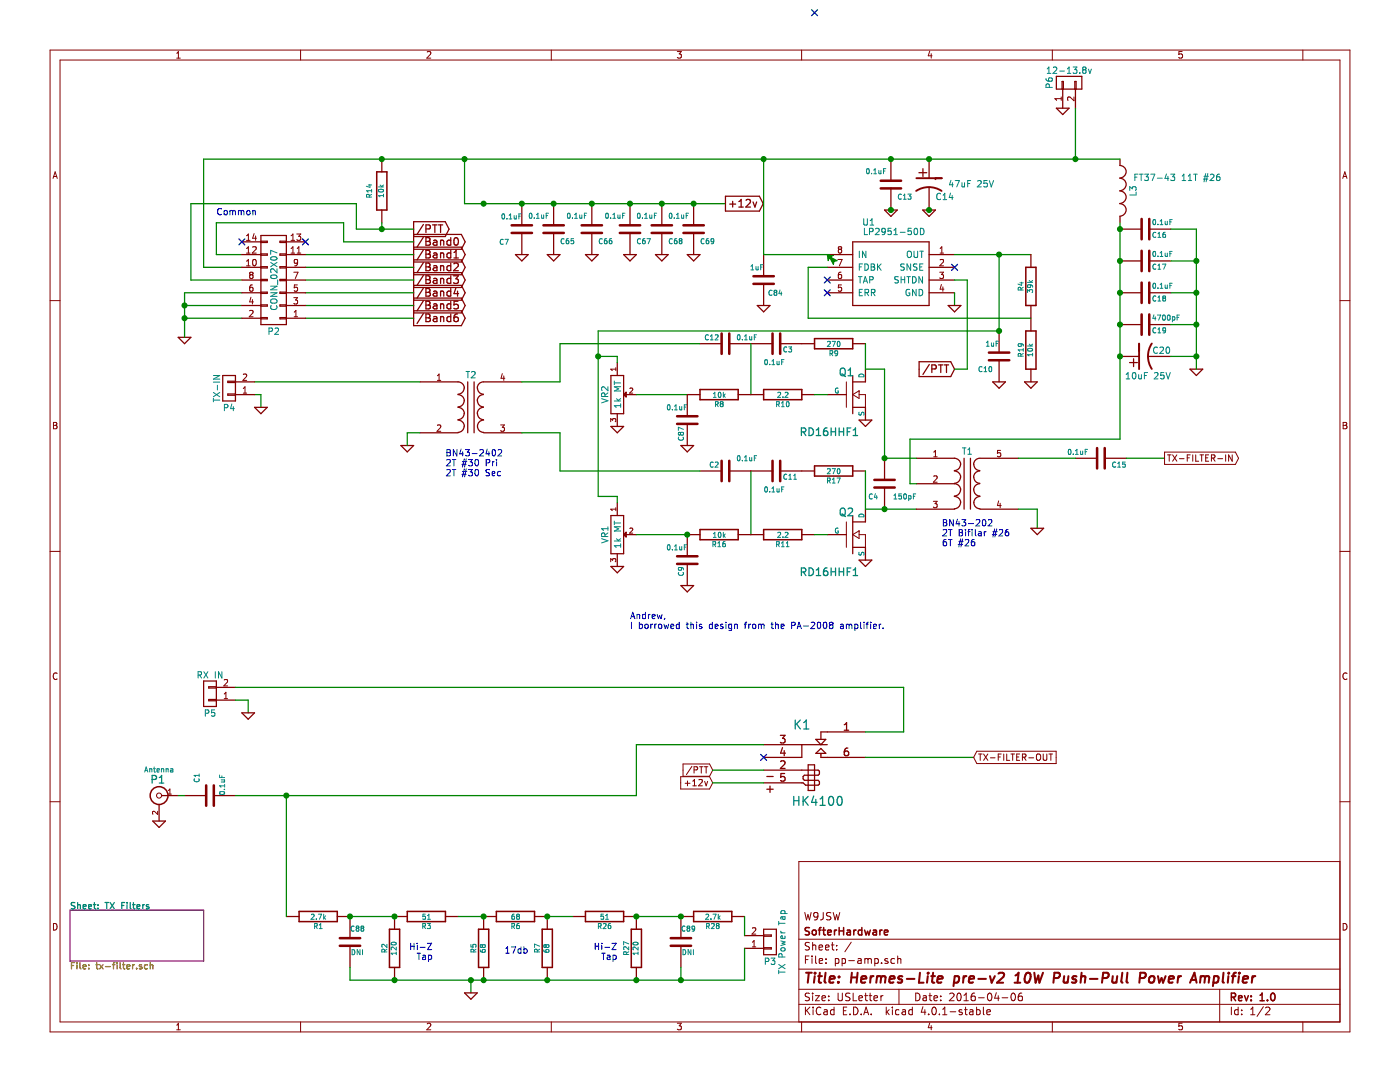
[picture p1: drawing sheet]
EESchema Schematic File Version 2
LIBS:amp-rescue
LIBS:power
LIBS:device
LIBS:transistors
LIBS:conn
LIBS:linear
LIBS:regul
LIBS:74xx
LIBS:cmos4000
LIBS:adc-dac
LIBS:memory
LIBS:xilinx
LIBS:microcontrollers
LIBS:dsp
LIBS:microchip
LIBS:analog_switches
LIBS:motorola
LIBS:texas
LIBS:intel
LIBS:audio
LIBS:interface
LIBS:digital-audio
LIBS:philips
LIBS:display
LIBS:cypress
LIBS:siliconi
LIBS:opto
LIBS:atmel
LIBS:contrib
LIBS:valves
LIBS:hermeslite
LIBS:pp-amp-cache
EELAYER 25 0
EELAYER END
$Descr USLetter 11000 8500
encoding utf-8
Sheet 1 2
Title "Hermes-Lite pre-v2 10W Push-Pull Power Amplifier"
Date "2016-04-06"
Rev "1.0"
Comp "SofterHardware"
Comment1 "W9JSW"
Comment2 ""
Comment3 ""
Comment4 ""
$EndDescr
$Comp
L R-RESCUE-amp R16
U 1 1
P 5650 4200
F 0 "R16" V 5730 4200 40  0000 C CNN
F 1 "10k" V 5657 4201 40  0000 C CNN
F 2 "Resistors_SMD:R_0805_HandSoldering" V 5580 4200 30  0001 C CNN
F 3 "" H 5650 4200 30  0000 C CNN
	1    5650 4200
	0    1    1    0   
$EndComp
$Comp
L GND-RESCUE-amp #PWR01
U 1 1
P 6800 4400
F 0 "#PWR01" H 6800 4400 30  0001 C CNN
F 1 "GND" H 6800 4330 30  0001 C CNN
F 2 "" H 6800 4400 60  0000 C CNN
F 3 "" H 6800 4400 60  0000 C CNN
	1    6800 4400
	1    0    0    -1  
$EndComp
$Comp
L BNC P1
U 1 1
P 1250 6250
F 0 "P1" H 1260 6370 60  0000 C CNN
F 1 "Antenna" H 1250 6450 40  0000 C CNN
F 2 "HERMESLITE:BNCRA" H 1250 6250 60  0001 C CNN
F 3 "" H 1250 6250 60  0000 C CNN
	1    1250 6250
	-1   0    0    -1  
$EndComp
Text GLabel 3250 2300 2    60   Output ~ 0
/Band4
$Comp
L CP1-RESCUE-amp C14
U 1 1
P 7300 1450
F 0 "C14" H 7350 1350 50  0000 L CNN
F 1 "47uF 25V" H 7450 1450 50  0000 L CNN
F 2 "Capacitors_Tantalum_SMD:TantalC_SizeD_EIA-7343_HandSoldering" H 7300 1450 60  0001 C CNN
F 3 "" H 7300 1450 60  0000 C CNN
	1    7300 1450
	1    0    0    -1  
$EndComp
$Comp
L GND-RESCUE-amp #PWR02
U 1 1
P 7300 1650
F 0 "#PWR02" H 7300 1650 30  0001 C CNN
F 1 "GND" H 7300 1580 30  0001 C CNN
F 2 "" H 7300 1650 60  0000 C CNN
F 3 "" H 7300 1650 60  0000 C CNN
	1    7300 1650
	1    0    0    -1  
$EndComp
$Comp
L C-RESCUE-amp C11
U 1 1
P 6100 3700
F 0 "C11" V 6150 3750 40  0000 L CNN
F 1 "0.1uF" V 6250 3600 40  0000 L CNN
F 2 "HERMESLITE:C_0805" H 6138 3550 30  0001 C CNN
F 3 "" H 6100 3700 60  0000 C CNN
	1    6100 3700
	0    1    1    0   
$EndComp
$Comp
L R-RESCUE-amp R17
U 1 1
P 6550 3700
F 0 "R17" V 6630 3700 40  0000 C CNN
F 1 "270" V 6557 3701 40  0000 C CNN
F 2 "Resistors_SMD:R_0805_HandSoldering" V 6480 3700 30  0001 C CNN
F 3 "" H 6550 3700 30  0000 C CNN
	1    6550 3700
	0    1    1    0   
$EndComp
$Comp
L RD16HHF1 Q2
U 1 1
P 6700 4200
F 0 "Q2" H 6710 4370 60  0000 R CNN
F 1 "RD16HHF1" H 6750 3900 60  0000 R CNN
F 2 "TO_SOT_Packages_THT:TO-220_Neutral123_Vertical" H 6700 4200 60  0001 C CNN
F 3 "" H 6700 4200 60  0000 C CNN
	1    6700 4200
	1    0    0    -1  
$EndComp
$Comp
L C-RESCUE-amp C9
U 1 1
P 5400 4400
F 0 "C9" V 5450 4450 40  0000 L CNN
F 1 "0.1uF" H 5400 4300 40  0000 L CNN
F 2 "HERMESLITE:C_0805" H 5438 4250 30  0001 C CNN
F 3 "" H 5400 4400 60  0000 C CNN
	1    5400 4400
	-1   0    0    1   
$EndComp
$Comp
L POT VR1
U 1 1
P 4850 4200
F 0 "VR1" H 4850 4100 50  0000 C CNN
F 1 "1k MT" H 4850 4200 50  0000 C CNN
F 2 "Potentiometers:Potentiometer_Bourns_3296W_3-8Zoll_Inline_ScrewUp" H 4850 4200 60  0001 C CNN
F 3 "" H 4850 4200 60  0000 C CNN
	1    4850 4200
	0    1    1    0   
$EndComp
$Comp
L GND-RESCUE-amp #PWR03
U 1 1
P 5400 4600
F 0 "#PWR03" H 5400 4600 30  0001 C CNN
F 1 "GND" H 5400 4530 30  0001 C CNN
F 2 "" H 5400 4600 60  0000 C CNN
F 3 "" H 5400 4600 60  0000 C CNN
	1    5400 4600
	1    0    0    -1  
$EndComp
$Comp
L GND-RESCUE-amp #PWR04
U 1 1
P 4850 4450
F 0 "#PWR04" H 4850 4450 30  0001 C CNN
F 1 "GND" H 4850 4380 30  0001 C CNN
F 2 "" H 4850 4450 60  0000 C CNN
F 3 "" H 4850 4450 60  0000 C CNN
	1    4850 4450
	1    0    0    -1  
$EndComp
$Comp
L INDUCTOR_SMALL L3
U 1 1
P 8800 1500
F 0 "L3" H 8800 1600 50  0000 C CNN
F 1 "FT37-43 11T #26" V 8700 1950 50  0000 C CNN
F 2 "Choke_Toroid_ThroughHole:Choke_Toroid_horizontal_Diameter3-5mm_Amidon-T12" H 8800 1500 60  0001 C CNN
F 3 "" H 8800 1500 60  0000 C CNN
	1    8800 1500
	0    1    1    0   
$EndComp
$Comp
L C-RESCUE-amp C17
U 1 1
P 9000 2050
F 0 "C17" V 9050 2100 40  0000 L CNN
F 1 "0.1uF" V 8950 2100 40  0000 L CNN
F 2 "HERMESLITE:C_0805" H 9038 1900 30  0001 C CNN
F 3 "" H 9000 2050 60  0000 C CNN
	1    9000 2050
	0    1    1    0   
$EndComp
$Comp
L C-RESCUE-amp C18
U 1 1
P 9000 2300
F 0 "C18" V 9050 2350 40  0000 L CNN
F 1 "0.1uF" V 8950 2350 40  0000 L CNN
F 2 "HERMESLITE:C_0805" H 9038 2150 30  0001 C CNN
F 3 "" H 9000 2300 60  0000 C CNN
	1    9000 2300
	0    1    1    0   
$EndComp
$Comp
L C-RESCUE-amp C19
U 1 1
P 9000 2550
F 0 "C19" V 9050 2600 40  0000 L CNN
F 1 "4700pF" V 8950 2600 40  0000 L CNN
F 2 "HERMESLITE:C_0805" H 9038 2400 30  0001 C CNN
F 3 "" H 9000 2550 60  0000 C CNN
	1    9000 2550
	0    1    1    0   
$EndComp
$Comp
L CP1-RESCUE-amp C20
U 1 1
P 9000 2800
F 0 "C20" V 9050 2600 50  0000 L CNN
F 1 "10uF 25V" V 8850 2600 50  0000 L CNN
F 2 "Capacitors_Tantalum_SMD:TantalC_SizeC_EIA-6032_HandSoldering" H 9000 2800 60  0001 C CNN
F 3 "" H 9000 2800 60  0000 C CNN
	1    9000 2800
	0    -1   -1   0   
$EndComp
$Comp
L GND-RESCUE-amp #PWR05
U 1 1
P 9400 2900
F 0 "#PWR05" H 9400 2900 30  0001 C CNN
F 1 "GND" H 9400 2830 30  0001 C CNN
F 2 "" H 9400 2900 60  0000 C CNN
F 3 "" H 9400 2900 60  0000 C CNN
	1    9400 2900
	1    0    0    -1  
$EndComp
Text Notes 7400 4300 0    50   ~ 0
BN43-202\n2T Bifilar #26\n6T #26
Text GLabel 7500 2900 0    60   Input ~ 0
/PTT
$Comp
L C-RESCUE-amp C10
U 1 1
P 7850 2800
F 0 "C10" H 7900 2900 40  0000 L CNN
F 1 "1uF" H 7850 2700 40  0000 L CNN
F 2 "HERMESLITE:C_0805" H 7888 2650 30  0001 C CNN
F 3 "" H 7850 2800 60  0000 C CNN
	1    7850 2800
	-1   0    0    1   
$EndComp
$Comp
L GND-RESCUE-amp #PWR06
U 1 1
P 7850 3000
F 0 "#PWR06" H 7850 3000 30  0001 C CNN
F 1 "GND" H 7850 2930 30  0001 C CNN
F 2 "" H 7850 3000 60  0000 C CNN
F 3 "" H 7850 3000 60  0000 C CNN
	1    7850 3000
	1    0    0    -1  
$EndComp
NoConn ~ 6400 100 
$Comp
L C-RESCUE-amp C15
U 1 1
P 8650 3600
F 0 "C15" V 8600 3400 40  0000 L CNN
F 1 "0.1uF" V 8700 3700 40  0000 L CNN
F 2 "HERMESLITE:C_0805" H 8688 3450 30  0001 C CNN
F 3 "" H 8650 3600 60  0000 C CNN
	1    8650 3600
	0    -1   -1   0   
$EndComp
Text GLabel 5600 6050 0    50   Input ~ 0
/PTT
$Comp
L C-RESCUE-amp C13
U 1 1
P 7000 1450
F 0 "C13" H 7050 1350 40  0000 L CNN
F 1 "0.1uF" H 6800 1550 40  0000 L CNN
F 2 "HERMESLITE:C_0805" H 7038 1300 30  0001 C CNN
F 3 "" H 7000 1450 60  0000 C CNN
	1    7000 1450
	1    0    0    -1  
$EndComp
$Comp
L GND-RESCUE-amp #PWR07
U 1 1
P 7000 1650
F 0 "#PWR07" H 7000 1650 30  0001 C CNN
F 1 "GND" H 7000 1580 30  0001 C CNN
F 2 "" H 7000 1650 60  0000 C CNN
F 3 "" H 7000 1650 60  0000 C CNN
	1    7000 1650
	1    0    0    -1  
$EndComp
$Comp
L C-RESCUE-amp C16
U 1 1
P 9000 1800
F 0 "C16" V 9050 1850 40  0000 L CNN
F 1 "0.1uF" V 8950 1850 40  0000 L CNN
F 2 "HERMESLITE:C_0805" H 9038 1650 30  0001 C CNN
F 3 "" H 9000 1800 60  0000 C CNN
	1    9000 1800
	0    1    1    0   
$EndComp
$Comp
L CONN_01X02 P6
U 1 1
P 8400 650
F 0 "P6" H 8400 800 50  0000 C CNN
F 1 "12-13.8v" V 8500 650 50  0000 C CNN
F 2 "Pin_Headers:Pin_Header_Straight_1x02" H 8400 650 60  0001 C CNN
F 3 "" H 8400 650 60  0000 C CNN
	1    8400 650 
	0    -1   -1   0   
$EndComp
$Comp
L GND-RESCUE-amp #PWR08
U 1 1
P 8350 850
F 0 "#PWR08" H 8350 850 30  0001 C CNN
F 1 "GND" H 8350 780 30  0001 C CNN
F 2 "" H 8350 850 60  0000 C CNN
F 3 "" H 8350 850 60  0000 C CNN
	1    8350 850 
	1    0    0    -1  
$EndComp
$Comp
L C-RESCUE-amp C1
U 1 1
P 1650 6250
F 0 "C1" H 1750 6350 40  0000 L CNN
F 1 "0.1uF" H 1650 6150 40  0000 L CNN
F 2 "HERMESLITE:C_0805" H 1688 6100 30  0001 C CNN
F 3 "" H 1650 6250 60  0000 C CNN
	1    1650 6250
	0    -1   -1   0   
$EndComp
Text GLabel 3250 1900 2    60   Output ~ 0
/Band0
Text GLabel 3250 2000 2    60   Output ~ 0
/Band1
Text GLabel 3250 2100 2    60   Output ~ 0
/Band2
Text GLabel 3250 2200 2    60   Output ~ 0
/Band3
Text GLabel 3250 2400 2    60   Output ~ 0
/Band5
Text GLabel 3250 1800 2    60   Output ~ 0
/PTT
$Comp
L CONN_01X02 P5
U 1 1
P 1650 5450
F 0 "P5" H 1650 5600 50  0000 C CNN
F 1 "RX IN" H 1650 5300 50  0000 C CNN
F 2 "Pin_Headers:Pin_Header_Straight_1x02" H 1650 5450 60  0001 C CNN
F 3 "" H 1650 5450 60  0000 C CNN
	1    1650 5450
	-1   0    0    1   
$EndComp
Connection ~ 7300 1650
Wire Wire Line
	6800 3700 6800 4000
Wire Wire Line
	5900 3700 5900 4200
Wire Wire Line
	5000 4200 5400 4200
Wire Wire Line
	6800 4000 7200 4000
Wire Wire Line
	8800 3450 8800 1750
Wire Wire Line
	9200 2050 9400 2050
Wire Wire Line
	9400 1800 9400 2900
Wire Wire Line
	9200 2800 9400 2800
Connection ~ 9400 2800
Wire Wire Line
	9200 2550 9400 2550
Connection ~ 9400 2550
Wire Wire Line
	9200 2300 9400 2300
Connection ~ 9400 2300
Connection ~ 8800 2050
Connection ~ 8800 2300
Connection ~ 8800 2550
Connection ~ 8800 2800
Connection ~ 7000 1650
Connection ~ 8800 1800
Wire Wire Line
	9200 1800 9400 1800
Connection ~ 9400 2050
Wire Wire Line
	8450 1250 8450 850 
Connection ~ 8450 1250
Connection ~ 5400 4200
Wire Wire Line
	8850 3600 9150 3600
$Comp
L HK4100 K1
U 1 1
P 6400 5800
F 0 "K1" H 6300 5900 70  0000 C CNN
F 1 "HK4100" H 6425 5300 70  0000 C CNN
F 2 "HERMESLITE:HK4100" H 6400 5800 60  0001 C CNN
F 3 "" H 6400 5800 60  0000 C CNN
	1    6400 5800
	1    0    0    -1  
$EndComp
Wire Wire Line
	6800 5950 7650 5950
Text GLabel 9150 3600 2    50   Output ~ 0
TX-FILTER-IN
Wire Wire Line
	5600 6050 6000 6050
Text GLabel 5600 6150 0    50   Input ~ 0
+12v
Wire Wire Line
	5600 6150 6000 6150
NoConn ~ 6000 5950
$Comp
L GND-RESCUE-amp #PWR09
U 1 1
P 1250 6450
F 0 "#PWR09" H 1250 6450 30  0001 C CNN
F 1 "GND" H 1250 6380 30  0001 C CNN
F 2 "" H 1250 6450 60  0000 C CNN
F 3 "" H 1250 6450 60  0000 C CNN
	1    1250 6450
	1    0    0    -1  
$EndComp
Text GLabel 7650 5950 2    50   Input ~ 0
TX-FILTER-OUT
Text GLabel 3250 2500 2    60   Output ~ 0
/Band6
$Sheet
S 550  7150 1050 400 
U 55CEFF1E
F0 "TX Filters" 50
F1 "tx-filter.sch" 50
$EndSheet
Connection ~ 7300 1250
Connection ~ 7000 1250
$Comp
L GND-RESCUE-amp #PWR010
U 1 1
P 1450 2650
F 0 "#PWR010" H 1450 2650 30  0001 C CNN
F 1 "GND" H 1450 2580 30  0001 C CNN
F 2 "" H 1450 2650 60  0000 C CNN
F 3 "" H 1450 2650 60  0000 C CNN
	1    1450 2650
	1    0    0    -1  
$EndComp
Wire Wire Line
	1850 5400 7100 5400
Wire Wire Line
	4700 2600 7850 2600
$Comp
L C-RESCUE-amp C7
U 1 1
P 4100 1800
F 0 "C7" H 4200 1900 40  0000 L CNN
F 1 "0.1uF" H 4100 1700 40  0000 L CNN
F 2 "HERMESLITE:C_0805" H 4138 1650 30  0001 C CNN
F 3 "" H 4100 1800 60  0000 C CNN
	1    4100 1800
	-1   0    0    1   
$EndComp
$Comp
L GND-RESCUE-amp #PWR011
U 1 1
P 4350 2000
F 0 "#PWR011" H 4350 2000 30  0001 C CNN
F 1 "GND" H 4350 1930 30  0001 C CNN
F 2 "" H 4350 2000 60  0000 C CNN
F 3 "" H 4350 2000 60  0000 C CNN
	1    4350 2000
	1    0    0    -1  
$EndComp
$Comp
L R-RESCUE-amp R1
U 1 1
P 2500 7200
F 0 "R1" V 2580 7200 40  0000 C CNN
F 1 "2.7k" V 2507 7201 40  0000 C CNN
F 2 "Resistors_SMD:R_0805_HandSoldering" V 2430 7200 30  0001 C CNN
F 3 "" H 2500 7200 30  0000 C CNN
	1    2500 7200
	0    1    1    0   
$EndComp
Wire Wire Line
	1400 6250 1450 6250
$Comp
L R-RESCUE-amp R2
U 1 1
P 3100 7450
F 0 "R2" V 3180 7450 40  0000 C CNN
F 1 "120" V 3107 7451 40  0000 C CNN
F 2 "Resistors_SMD:R_0805_HandSoldering" V 3030 7450 30  0001 C CNN
F 3 "" H 3100 7450 30  0000 C CNN
	1    3100 7450
	-1   0    0    1   
$EndComp
$Comp
L R-RESCUE-amp R3
U 1 1
P 3350 7200
F 0 "R3" V 3430 7200 40  0000 C CNN
F 1 "51" V 3357 7201 40  0000 C CNN
F 2 "Resistors_SMD:R_0805_HandSoldering" V 3280 7200 30  0001 C CNN
F 3 "" H 3350 7200 30  0000 C CNN
	1    3350 7200
	0    1    1    0   
$EndComp
$Comp
L R-RESCUE-amp R6
U 1 1
P 4050 7200
F 0 "R6" V 4130 7200 40  0000 C CNN
F 1 "68" V 4057 7201 40  0000 C CNN
F 2 "Resistors_SMD:R_0805_HandSoldering" V 3980 7200 30  0001 C CNN
F 3 "" H 4050 7200 30  0000 C CNN
	1    4050 7200
	0    1    1    0   
$EndComp
$Comp
L R-RESCUE-amp R5
U 1 1
P 3800 7450
F 0 "R5" V 3880 7450 40  0000 C CNN
F 1 "68" V 3807 7451 40  0000 C CNN
F 2 "Resistors_SMD:R_0805_HandSoldering" V 3730 7450 30  0001 C CNN
F 3 "" H 3800 7450 30  0000 C CNN
	1    3800 7450
	-1   0    0    1   
$EndComp
Wire Wire Line
	3600 7200 3800 7200
$Comp
L R-RESCUE-amp R7
U 1 1
P 4300 7450
F 0 "R7" V 4380 7450 40  0000 C CNN
F 1 "68" V 4307 7451 40  0000 C CNN
F 2 "Resistors_SMD:R_0805_HandSoldering" V 4230 7450 30  0001 C CNN
F 3 "" H 4300 7450 30  0000 C CNN
	1    4300 7450
	-1   0    0    1   
$EndComp
Text Notes 4150 7500 2    50   ~ 0
17db
Connection ~ 3100 7700
Wire Wire Line
	3700 7700 3700 7800
Connection ~ 3700 7700
$Comp
L GND-RESCUE-amp #PWR012
U 1 1
P 3700 7800
F 0 "#PWR012" H 3700 7800 30  0001 C CNN
F 1 "GND" H 3700 7730 30  0001 C CNN
F 2 "" H 3700 7800 60  0000 C CNN
F 3 "" H 3700 7800 60  0000 C CNN
	1    3700 7800
	1    0    0    -1  
$EndComp
Wire Wire Line
	2000 3100 2050 3100
Wire Wire Line
	2050 3100 2050 3200
$Comp
L GND-RESCUE-amp #PWR013
U 1 1
P 2050 3200
F 0 "#PWR013" H 2050 3200 30  0001 C CNN
F 1 "GND" H 2050 3130 30  0001 C CNN
F 2 "" H 2050 3200 60  0000 C CNN
F 3 "" H 2050 3200 60  0000 C CNN
	1    2050 3200
	1    0    0    -1  
$EndComp
Wire Wire Line
	1850 5500 1950 5500
Wire Wire Line
	1950 5500 1950 5600
$Comp
L GND-RESCUE-amp #PWR014
U 1 1
P 1950 5600
F 0 "#PWR014" H 1950 5600 30  0001 C CNN
F 1 "GND" H 1950 5530 30  0001 C CNN
F 2 "" H 1950 5600 60  0000 C CNN
F 3 "" H 1950 5600 60  0000 C CNN
	1    1950 5600
	1    0    0    -1  
$EndComp
Wire Wire Line
	6800 5750 7100 5750
Wire Wire Line
	6000 5850 5000 5850
Connection ~ 2250 6250
Text Notes 1700 1700 0    50   ~ 0
Common
Text Notes 3400 7550 2    50   ~ 0
Hi-Z\nTap
Connection ~ 7850 2600
$Comp
L C-RESCUE-amp C66
U 1 1
P 4650 1800
F 0 "C66" H 4700 1700 40  0000 L CNN
F 1 "0.1uF" H 4450 1900 40  0000 L CNN
F 2 "HERMESLITE:C_0805" H 4688 1650 30  0001 C CNN
F 3 "" H 4650 1800 60  0000 C CNN
	1    4650 1800
	1    0    0    -1  
$EndComp
$Comp
L C-RESCUE-amp C67
U 1 1
P 4950 1800
F 0 "C67" H 5000 1700 40  0000 L CNN
F 1 "0.1uF" H 4750 1900 40  0000 L CNN
F 2 "HERMESLITE:C_0805" H 4988 1650 30  0001 C CNN
F 3 "" H 4950 1800 60  0000 C CNN
	1    4950 1800
	1    0    0    -1  
$EndComp
$Comp
L C-RESCUE-amp C68
U 1 1
P 5200 1800
F 0 "C68" H 5250 1700 40  0000 L CNN
F 1 "0.1uF" H 5000 1900 40  0000 L CNN
F 2 "HERMESLITE:C_0805" H 5238 1650 30  0001 C CNN
F 3 "" H 5200 1800 60  0000 C CNN
	1    5200 1800
	1    0    0    -1  
$EndComp
$Comp
L C-RESCUE-amp C65
U 1 1
P 4350 1800
F 0 "C65" H 4400 1700 40  0000 L CNN
F 1 "0.1uF" H 4150 1900 40  0000 L CNN
F 2 "HERMESLITE:C_0805" H 4388 1650 30  0001 C CNN
F 3 "" H 4350 1800 60  0000 C CNN
	1    4350 1800
	1    0    0    -1  
$EndComp
$Comp
L GND-RESCUE-amp #PWR015
U 1 1
P 6000 2400
F 0 "#PWR015" H 6000 2400 30  0001 C CNN
F 1 "GND" H 6000 2330 30  0001 C CNN
F 2 "" H 6000 2400 60  0000 C CNN
F 3 "" H 6000 2400 60  0000 C CNN
	1    6000 2400
	1    0    0    -1  
$EndComp
$Comp
L GND-RESCUE-amp #PWR016
U 1 1
P 4650 2000
F 0 "#PWR016" H 4650 2000 30  0001 C CNN
F 1 "GND" H 4650 1930 30  0001 C CNN
F 2 "" H 4650 2000 60  0000 C CNN
F 3 "" H 4650 2000 60  0000 C CNN
	1    4650 2000
	1    0    0    -1  
$EndComp
$Comp
L GND-RESCUE-amp #PWR017
U 1 1
P 4950 2000
F 0 "#PWR017" H 4950 2000 30  0001 C CNN
F 1 "GND" H 4950 1930 30  0001 C CNN
F 2 "" H 4950 2000 60  0000 C CNN
F 3 "" H 4950 2000 60  0000 C CNN
	1    4950 2000
	1    0    0    -1  
$EndComp
$Comp
L GND-RESCUE-amp #PWR018
U 1 1
P 5200 2000
F 0 "#PWR018" H 5200 2000 30  0001 C CNN
F 1 "GND" H 5200 1930 30  0001 C CNN
F 2 "" H 5200 2000 60  0000 C CNN
F 3 "" H 5200 2000 60  0000 C CNN
	1    5200 2000
	1    0    0    -1  
$EndComp
$Comp
L C-RESCUE-amp C69
U 1 1
P 5450 1800
F 0 "C69" H 5500 1700 40  0000 L CNN
F 1 "0.1uF" H 5250 1900 40  0000 L CNN
F 2 "HERMESLITE:C_0805" H 5488 1650 30  0001 C CNN
F 3 "" H 5450 1800 60  0000 C CNN
	1    5450 1800
	1    0    0    -1  
$EndComp
$Comp
L GND-RESCUE-amp #PWR019
U 1 1
P 5450 2000
F 0 "#PWR019" H 5450 2000 30  0001 C CNN
F 1 "GND" H 5450 1930 30  0001 C CNN
F 2 "" H 5450 2000 60  0000 C CNN
F 3 "" H 5450 2000 60  0000 C CNN
	1    5450 2000
	1    0    0    -1  
$EndComp
$Comp
L R-RESCUE-amp R26
U 1 1
P 4750 7200
F 0 "R26" V 4830 7200 40  0000 C CNN
F 1 "51" V 4757 7201 40  0000 C CNN
F 2 "Resistors_SMD:R_0805_HandSoldering" V 4680 7200 30  0001 C CNN
F 3 "" H 4750 7200 30  0000 C CNN
	1    4750 7200
	0    1    1    0   
$EndComp
$Comp
L R-RESCUE-amp R27
U 1 1
P 5000 7450
F 0 "R27" V 5080 7450 40  0000 C CNN
F 1 "120" V 5007 7451 40  0000 C CNN
F 2 "Resistors_SMD:R_0805_HandSoldering" V 4930 7450 30  0001 C CNN
F 3 "" H 5000 7450 30  0000 C CNN
	1    5000 7450
	-1   0    0    1   
$EndComp
$Comp
L R-RESCUE-amp R28
U 1 1
P 5600 7200
F 0 "R28" V 5680 7200 40  0000 C CNN
F 1 "2.7k" V 5607 7201 40  0000 C CNN
F 2 "Resistors_SMD:R_0805_HandSoldering" V 5530 7200 30  0001 C CNN
F 3 "" H 5600 7200 30  0000 C CNN
	1    5600 7200
	0    1    1    0   
$EndComp
Connection ~ 5000 7700
Text Notes 4850 7550 2    50   ~ 0
Hi-Z\nTap
$Comp
L R-RESCUE-amp R14
U 1 1
P 3000 1500
F 0 "R14" V 3100 1500 40  0000 C CNN
F 1 "10k" V 3007 1501 40  0000 C CNN
F 2 "Resistors_SMD:R_0805_HandSoldering" V 2930 1500 30  0001 C CNN
F 3 "" H 3000 1500 30  0000 C CNN
	1    3000 1500
	-1   0    0    1   
$EndComp
Wire Wire Line
	3650 1600 5700 1600
Connection ~ 4350 1600
Connection ~ 4650 1600
Connection ~ 4950 1600
Connection ~ 5200 1600
Connection ~ 5450 1600
Text GLabel 5700 1600 2    60   Output ~ 0
+12v
$Comp
L GND-RESCUE-amp #PWR020
U 1 1
P 4100 2000
F 0 "#PWR020" H 4100 2000 30  0001 C CNN
F 1 "GND" H 4100 1930 30  0001 C CNN
F 2 "" H 4100 2000 60  0000 C CNN
F 3 "" H 4100 2000 60  0000 C CNN
	1    4100 2000
	1    0    0    -1  
$EndComp
$Comp
L C-RESCUE-amp C84
U 1 1
P 6000 2200
F 0 "C84" H 5850 2300 40  0000 L CNN
F 1 "1uF" H 6000 2100 40  0000 L CNN
F 2 "HERMESLITE:C_0805" H 6038 2050 30  0001 C CNN
F 3 "" H 6000 2200 60  0000 C CNN
	1    6000 2200
	-1   0    0    1   
$EndComp
Connection ~ 4100 1600
$Comp
L LP2951-50D U1
U 1 1
P 7050 2350
F 0 "U1" H 6825 2950 50  0000 C CNN
F 1 "LP2951-50D" H 7025 2875 50  0000 C CNN
F 2 "Housings_SOIC:SOIC-8_3.9x4.9mm_Pitch1.27mm" H 7050 2350 50  0001 C CNN
F 3 "" H 7050 2350 50  0000 C CNN
	1    7050 2350
	1    0    0    -1  
$EndComp
Wire Wire Line
	3650 1250 3650 1600
Wire Wire Line
	7850 2600 7850 2000
Wire Wire Line
	7500 2000 8100 2000
Wire Wire Line
	6500 2000 6000 2000
Wire Wire Line
	6000 2000 6000 1250
Connection ~ 6000 1250
Wire Wire Line
	7500 2200 7600 2200
Wire Wire Line
	7600 2200 7600 2900
Wire Wire Line
	6350 2100 6500 2100
NoConn ~ 6500 2300
Wire Wire Line
	7500 2300 7500 2400
$Comp
L GND-RESCUE-amp #PWR021
U 1 1
P 7500 2400
F 0 "#PWR021" H 7500 2400 30  0001 C CNN
F 1 "GND" H 7500 2330 30  0001 C CNN
F 2 "" H 7500 2400 60  0000 C CNN
F 3 "" H 7500 2400 60  0000 C CNN
	1    7500 2400
	1    0    0    -1  
$EndComp
Wire Wire Line
	1600 1250 8800 1250
$Comp
L C-RESCUE-amp C12
U 1 1
P 5700 2700
F 0 "C12" V 5750 2750 40  0000 L CNN
F 1 "0.1uF" V 5750 2450 40  0000 L CNN
F 2 "HERMESLITE:C_0805" H 5738 2550 30  0001 C CNN
F 3 "" H 5700 2700 60  0000 C CNN
	1    5700 2700
	0    -1   -1   0   
$EndComp
Connection ~ 3650 1250
Connection ~ 3800 1600
Wire Wire Line
	2400 2500 3250 2500
Wire Wire Line
	2400 2400 3250 2400
Wire Wire Line
	2400 2300 3250 2300
Wire Wire Line
	2400 2200 3250 2200
Wire Wire Line
	2400 2100 3250 2100
Wire Wire Line
	2400 2000 3250 2000
Wire Wire Line
	1600 2100 1900 2100
Wire Wire Line
	1600 1250 1600 2100
Wire Wire Line
	1500 1600 1500 2200
Wire Wire Line
	1500 2200 1900 2200
Wire Wire Line
	1450 2300 1900 2300
Wire Wire Line
	1450 2500 1900 2500
Wire Wire Line
	1450 2400 1900 2400
Connection ~ 1450 2500
Wire Wire Line
	1450 2300 1450 2650
Wire Wire Line
	1700 1750 1700 2000
Connection ~ 1450 2400
Wire Wire Line
	1700 2000 1900 2000
Wire Wire Line
	2000 3000 3300 3000
Wire Wire Line
	2250 6250 2250 7200
$Comp
L C-RESCUE-amp C88
U 1 1
P 2750 7400
F 0 "C88" H 2750 7500 40  0000 L CNN
F 1 "DNI" H 2756 7315 40  0000 L CNN
F 2 "HERMESLITE:C_0805" H 2788 7250 30  0001 C CNN
F 3 "" H 2750 7400 60  0000 C CNN
	1    2750 7400
	1    0    0    -1  
$EndComp
$Comp
L C-RESCUE-amp C89
U 1 1
P 5350 7400
F 0 "C89" H 5350 7500 40  0000 L CNN
F 1 "DNI" H 5356 7315 40  0000 L CNN
F 2 "HERMESLITE:C_0805" H 5388 7250 30  0001 C CNN
F 3 "" H 5350 7400 60  0000 C CNN
	1    5350 7400
	1    0    0    -1  
$EndComp
Wire Wire Line
	5350 7700 5350 7600
Wire Wire Line
	5000 7200 5350 7200
Connection ~ 3800 7700
Wire Wire Line
	4300 7200 4500 7200
Wire Wire Line
	3100 7200 2750 7200
Wire Wire Line
	2750 7600 2750 7700
Connection ~ 4300 7700
Connection ~ 4300 7200
Connection ~ 5000 7200
Connection ~ 5350 7200
Connection ~ 3800 7200
Connection ~ 3100 7200
Connection ~ 2750 7200
Wire Wire Line
	2750 7700 5850 7700
$Comp
L CONN_01X02 P3
U 1 1
P 6050 7400
F 0 "P3" H 6050 7550 50  0000 C CNN
F 1 "TX Power Tap" V 6150 7400 50  0000 C CNN
F 2 "Pin_Headers:Pin_Header_Straight_1x02" H 6050 7400 60  0001 C CNN
F 3 "" H 6050 7400 60  0000 C CNN
	1    6050 7400
	1    0    0    1   
$EndComp
Wire Wire Line
	5000 5850 5000 6250
Wire Wire Line
	7100 5750 7100 5400
Wire Wire Line
	5850 7200 5850 7350
Wire Wire Line
	5850 7700 5850 7450
Connection ~ 5350 7700
$Comp
L R-RESCUE-amp R4
U 1 1
P 8100 2250
F 0 "R4" V 8180 2250 40  0000 C CNN
F 1 "39k" V 8107 2251 40  0000 C CNN
F 2 "Resistors_SMD:R_0805_HandSoldering" V 8030 2250 30  0001 C CNN
F 3 "" H 8100 2250 30  0000 C CNN
	1    8100 2250
	-1   0    0    1   
$EndComp
$Comp
L R-RESCUE-amp R19
U 1 1
P 8100 2750
F 0 "R19" V 8180 2750 40  0000 C CNN
F 1 "10k" V 8107 2751 40  0000 C CNN
F 2 "Resistors_SMD:R_0805_HandSoldering" V 8030 2750 30  0001 C CNN
F 3 "" H 8100 2750 30  0000 C CNN
	1    8100 2750
	-1   0    0    1   
$EndComp
$Comp
L GND-RESCUE-amp #PWR022
U 1 1
P 8100 3000
F 0 "#PWR022" H 8100 3000 30  0001 C CNN
F 1 "GND" H 8100 2930 30  0001 C CNN
F 2 "" H 8100 3000 60  0000 C CNN
F 3 "" H 8100 3000 60  0000 C CNN
	1    8100 3000
	1    0    0    -1  
$EndComp
Wire Wire Line
	8100 2500 6350 2500
Wire Wire Line
	6350 2500 6350 2100
Connection ~ 7850 2000
NoConn ~ 7500 2100
NoConn ~ 6500 2200
$Comp
L CONN_02X07 P2
U 1 1
P 2150 2200
F 0 "P2" H 2150 2600 50  0000 C CNN
F 1 "CONN_02X07" V 2150 2200 50  0000 C CNN
F 2 "Pin_Headers:Pin_Header_Straight_2x07" H 2150 1000 50  0001 C CNN
F 3 "" H 2150 1000 50  0000 C CNN
	1    2150 2200
	-1   0    0    1   
$EndComp
Connection ~ 3000 1250
Wire Wire Line
	1500 1600 2800 1600
Wire Wire Line
	2800 1600 2800 1800
Wire Wire Line
	2800 1800 3250 1800
Wire Wire Line
	3000 1750 3000 1800
Connection ~ 3000 1800
Wire Wire Line
	1700 1750 2700 1750
Wire Wire Line
	2700 1750 2700 1900
Wire Wire Line
	2700 1900 3250 1900
NoConn ~ 2400 1900
NoConn ~ 1900 1900
Wire Wire Line
	7600 2900 7500 2900
$Comp
L RD16HHF1 Q1
U 1 1
P 6700 3100
F 0 "Q1" H 6710 3270 60  0000 R CNN
F 1 "RD16HHF1" H 6750 2800 60  0000 R CNN
F 2 "TO_SOT_Packages_THT:TO-220_Neutral123_Vertical" H 6700 3100 60  0001 C CNN
F 3 "" H 6700 3100 60  0000 C CNN
	1    6700 3100
	1    0    0    -1  
$EndComp
$Comp
L R-RESCUE-amp R9
U 1 1
P 6550 2700
F 0 "R9" V 6630 2700 40  0000 C CNN
F 1 "270" V 6557 2701 40  0000 C CNN
F 2 "Resistors_SMD:R_0805_HandSoldering" V 6480 2700 30  0001 C CNN
F 3 "" H 6550 2700 30  0000 C CNN
	1    6550 2700
	0    1    1    0   
$EndComp
$Comp
L C-RESCUE-amp C3
U 1 1
P 6100 2700
F 0 "C3" V 6150 2750 40  0000 L CNN
F 1 "0.1uF" V 6250 2600 40  0000 L CNN
F 2 "HERMESLITE:C_0805" H 6138 2550 30  0001 C CNN
F 3 "" H 6100 2700 60  0000 C CNN
	1    6100 2700
	0    1    1    0   
$EndComp
$Comp
L R-RESCUE-amp R8
U 1 1
P 5650 3100
F 0 "R8" V 5730 3100 40  0000 C CNN
F 1 "10k" V 5657 3101 40  0000 C CNN
F 2 "Resistors_SMD:R_0805_HandSoldering" V 5580 3100 30  0001 C CNN
F 3 "" H 5650 3100 30  0000 C CNN
	1    5650 3100
	0    1    1    0   
$EndComp
Wire Wire Line
	5900 2700 5900 3100
Wire Wire Line
	6800 2700 6800 2900
$Comp
L TRANSFO4 T1
U 1 1
P 7600 3800
F 0 "T1" H 7600 4050 50  0000 C CNN
F 1 "TRANSFO4" H 7600 3500 50  0001 C CNN
F 2 "HERMESLITE:OUT_TRANSF_PP" H 7600 3800 50  0001 C CNN
F 3 "" H 7600 3800 50  0000 C CNN
	1    7600 3800
	1    0    0    -1  
$EndComp
Wire Wire Line
	6950 3600 7200 3600
$Comp
L POT VR2
U 1 1
P 4850 3100
F 0 "VR2" H 4850 3000 50  0000 C CNN
F 1 "1k MT" H 4850 3100 50  0000 C CNN
F 2 "Potentiometers:Potentiometer_Bourns_3296W_3-8Zoll_Inline_ScrewUp" H 4850 3100 60  0001 C CNN
F 3 "" H 4850 3100 60  0000 C CNN
	1    4850 3100
	0    1    1    0   
$EndComp
$Comp
L GND-RESCUE-amp #PWR023
U 1 1
P 4850 3350
F 0 "#PWR023" H 4850 3350 30  0001 C CNN
F 1 "GND" H 4850 3280 30  0001 C CNN
F 2 "" H 4850 3350 60  0000 C CNN
F 3 "" H 4850 3350 60  0000 C CNN
	1    4850 3350
	1    0    0    -1  
$EndComp
Wire Wire Line
	4700 2600 4700 3900
Wire Wire Line
	4700 3900 4850 3900
Wire Wire Line
	4850 3900 4850 3950
Wire Wire Line
	4700 2800 4850 2800
Wire Wire Line
	4850 2800 4850 2850
Connection ~ 4700 2800
Wire Wire Line
	5000 3100 5400 3100
$Comp
L C-RESCUE-amp C2
U 1 1
P 5700 3700
F 0 "C2" V 5750 3750 40  0000 L CNN
F 1 "0.1uF" V 5800 3450 40  0000 L CNN
F 2 "HERMESLITE:C_0805" H 5738 3550 30  0001 C CNN
F 3 "" H 5700 3700 60  0000 C CNN
	1    5700 3700
	0    -1   -1   0   
$EndComp
Wire Wire Line
	8000 3600 8450 3600
Wire Wire Line
	8000 4000 8150 4000
Wire Wire Line
	8150 4000 8150 4150
$Comp
L GND-RESCUE-amp #PWR024
U 1 1
P 8150 4150
F 0 "#PWR024" H 8150 4150 30  0001 C CNN
F 1 "GND" H 8150 4080 30  0001 C CNN
F 2 "" H 8150 4150 60  0000 C CNN
F 3 "" H 8150 4150 60  0000 C CNN
	1    8150 4150
	1    0    0    -1  
$EndComp
Wire Wire Line
	5000 6250 1850 6250
Text Notes 4950 4950 0    50   ~ 0
Andrew,\nI borrowed this design from the PA-2008 amplifier. 
$Comp
L C-RESCUE-amp C4
U 1 1
P 6950 3800
F 0 "C4" H 7000 3900 40  0000 L CNN
F 1 "150pF" H 6700 3900 40  0000 L CNN
F 2 "Capacitors_ThroughHole:C_Rect_L7_W2_P5" H 6988 3650 30  0001 C CNN
F 3 "" H 6950 3800 60  0000 C CNN
	1    6950 3800
	-1   0    0    1   
$EndComp
$Comp
L GND-RESCUE-amp #PWR025
U 1 1
P 6800 3300
F 0 "#PWR025" H 6800 3300 30  0001 C CNN
F 1 "GND" H 6800 3230 30  0001 C CNN
F 2 "" H 6800 3300 60  0000 C CNN
F 3 "" H 6800 3300 60  0000 C CNN
	1    6800 3300
	1    0    0    -1  
$EndComp
$Comp
L C-RESCUE-amp C87
U 1 1
P 5400 3300
F 0 "C87" V 5450 3350 40  0000 L CNN
F 1 "0.1uF" H 5400 3200 40  0000 L CNN
F 2 "HERMESLITE:C_0805" H 5438 3150 30  0001 C CNN
F 3 "" H 5400 3300 60  0000 C CNN
	1    5400 3300
	-1   0    0    1   
$EndComp
$Comp
L GND-RESCUE-amp #PWR026
U 1 1
P 5400 3500
F 0 "#PWR026" H 5400 3500 30  0001 C CNN
F 1 "GND" H 5400 3430 30  0001 C CNN
F 2 "" H 5400 3500 60  0000 C CNN
F 3 "" H 5400 3500 60  0000 C CNN
	1    5400 3500
	1    0    0    -1  
$EndComp
$Comp
L R-RESCUE-amp R11
U 1 1
P 6150 4200
F 0 "R11" V 6230 4200 40  0000 C CNN
F 1 "2.2" V 6157 4201 40  0000 C CNN
F 2 "Resistors_SMD:R_0805_HandSoldering" V 6080 4200 30  0001 C CNN
F 3 "" H 6150 4200 30  0000 C CNN
	1    6150 4200
	0    1    1    0   
$EndComp
Wire Wire Line
	6400 4200 6500 4200
$Comp
L R-RESCUE-amp R10
U 1 1
P 6150 3100
F 0 "R10" V 6230 3100 40  0000 C CNN
F 1 "2.2" V 6157 3101 40  0000 C CNN
F 2 "Resistors_SMD:R_0805_HandSoldering" V 6080 3100 30  0001 C CNN
F 3 "" H 6150 3100 30  0000 C CNN
	1    6150 3100
	0    1    1    0   
$EndComp
Wire Wire Line
	6400 3100 6500 3100
Wire Wire Line
	6800 2900 6950 2900
Wire Wire Line
	6950 2900 6950 3600
Wire Wire Line
	8800 3450 7150 3450
Wire Wire Line
	7150 3450 7150 3800
Wire Wire Line
	7150 3800 7200 3800
Connection ~ 6950 4000
Connection ~ 6950 3600
$Comp
L TRANSFO T2
U 1 1
P 3700 3200
F 0 "T2" H 3700 3450 50  0000 C CNN
F 1 "TRANSFO" H 3700 2900 50  0001 C CNN
F 2 "Pin_Headers:Pin_Header_Straight_2x02" H 3700 3200 50  0001 C CNN
F 3 "" H 3700 3200 50  0000 C CNN
	1    3700 3200
	1    0    0    -1  
$EndComp
$Comp
L CONN_01X02 P4
U 1 1
P 1800 3050
F 0 "P4" H 1800 3200 50  0000 C CNN
F 1 "TX-IN" V 1900 3050 50  0000 C CNN
F 2 "Pin_Headers:Pin_Header_Straight_1x02" H 1800 3050 50  0001 C CNN
F 3 "" H 1800 3050 50  0000 C CNN
	1    1800 3050
	-1   0    0    1   
$EndComp
Wire Wire Line
	4100 3000 4400 3000
Wire Wire Line
	4400 2700 5500 2700
Wire Wire Line
	4100 3400 4400 3400
Wire Wire Line
	4400 3400 4400 3700
Wire Wire Line
	4400 3700 5500 3700
$Comp
L GND-RESCUE-amp #PWR027
U 1 1
P 3200 3500
F 0 "#PWR027" H 3200 3500 30  0001 C CNN
F 1 "GND" H 3200 3430 30  0001 C CNN
F 2 "" H 3200 3500 60  0000 C CNN
F 3 "" H 3200 3500 60  0000 C CNN
	1    3200 3500
	1    0    0    -1  
$EndComp
Wire Wire Line
	3200 3500 3200 3400
Wire Wire Line
	3200 3400 3300 3400
Wire Wire Line
	4400 3000 4400 2700
Text Notes 3500 3750 0    50   ~ 0
BN43-2402\n2T #30 Pri\n2T #30 Sec
$EndSCHEMATC
